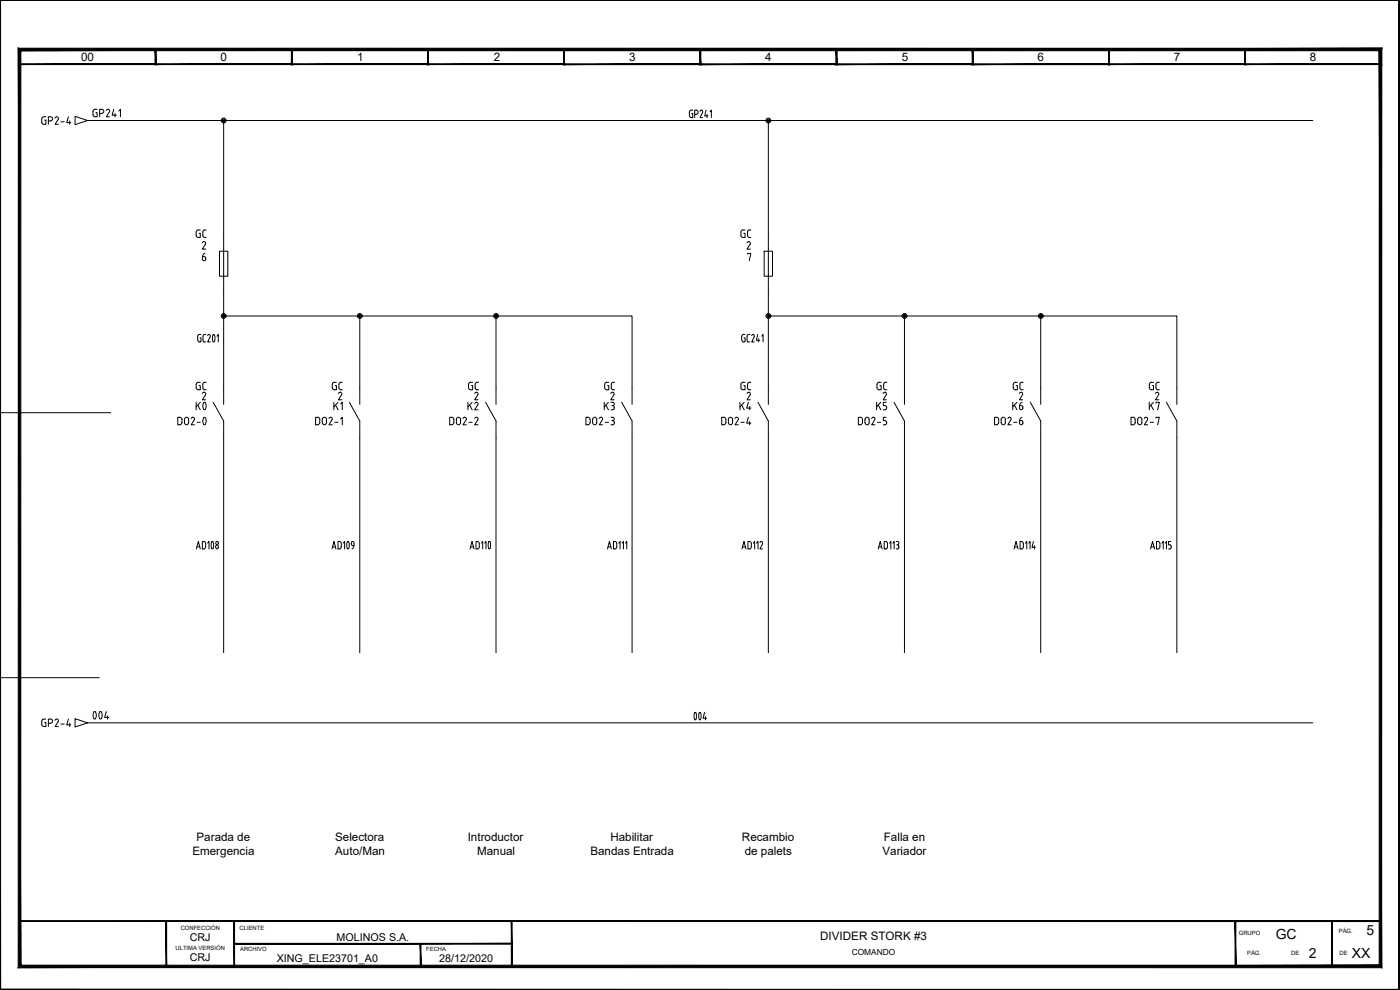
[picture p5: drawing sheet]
<svg xmlns="http://www.w3.org/2000/svg" width="420mm" height="297mm" viewBox="0 0 420 297" stroke-linecap="round" stroke-linejoin="round" font-family="sans-serif">
<g fill="#000" stroke="#000" stroke-width=".3">
<path d="M0 .1h419.9zM0 .1h419.9z"/>
<path d="M5.7 19.4h41.1l-.2-.3zM5.9 19.1h40.7l-40.9 .3zM5.7 14.7v4.7l.2-.3zM5.7 14.7l.2 .3v4.1zM5.7 14.7l.2 .3 40.9-.3zM5.9 15l40.9-.3-.2 .3zM46.8 14.7l-.2 .3 .2 4.4zM46.6 15l.2 4.4-.2-.3z"/>
<path d="M46.6 19.4h41.1l-.2-.3zM46.6 19.4l.2-.3h40.7zM46.6 14.7v4.7l.2-.3zM46.6 14.7l.2 .3v4.1zM46.6 14.7l.2 .3 40.9-.3zM46.8 15l40.9-.3-.2 .3zM87.7 14.7l-.2 .3 .2 4.4zM87.5 15l.2 4.4-.2-.3z"/>
<path d="M87.5 19.4h41.1l-.2-.3zM87.7 19.1h40.7l-40.9 .3zM87.5 14.7v4.7l.2-.3zM87.5 14.7l.2 .3v4.1zM87.5 14.7l.2 .3 40.9-.3zM87.7 15l40.9-.3-.2 .3zM128.6 14.7l-.2 .3 .2 4.4zM128.4 15l.2 4.4-.2-.3z"/>
<path d="M128.3 19.4h41.1l-.2-.3zM128.5 19.1h40.7l-40.9 .3zM128.3 14.7v4.7l.2-.3zM128.3 14.7l.2 .3v4.1zM128.3 14.7l.2 .3 40.9-.3zM128.5 15l40.9-.3-.2 .3zM169.4 14.7l-.2 .3 .2 4.4zM169.2 15l.2 4.4-.2-.3z"/>
<path d="M169.2 19.4h41.1l-.2-.2zM169.2 19.4l.2-.2h40.7zM169.2 14.7v4.7l.2-.2zM169.2 14.7l.2 .3v4.2zM169.2 14.7l.2 .3 40.9-.3zM169.4 15l40.9-.3-.2 .3zM210.3 14.7l-.2 .3 .2 4.4zM210.1 15l.2 4.4-.2-.2z"/>
<path d="M210 19.4h41.2l-.3-.2zM210.3 19.2h40.6l-40.9 .2zM210 14.7v4.7l.3-.2zM210 14.7l.3 .3v4.2zM210 14.7l.3 .3 40.9-.3zM210.3 15l40.9-.3-.3 .3zM251.2 14.7l-.3 .3 .3 4.4zM250.9 15l.3 4.4-.3-.2z"/>
<path d="M250.9 19.4h41.2l-.3-.2zM250.9 19.4l.3-.2h40.6zM250.9 14.7v4.7l.3-.2zM250.9 14.7l.3 .3v4.2zM250.9 14.7l.3 .3 40.9-.3zM251.2 15l40.9-.3-.3 .3zM292.1 14.7l-.3 .3 .3 4.4zM291.8 15l.3 4.4-.3-.2z"/>
<path d="M291.8 19.4h41.1l-.2-.2zM291.8 19.4l.2-.2h40.7zM291.8 14.7v4.7l.2-.2zM291.8 14.7l.2 .3v4.2zM291.8 14.7l.2 .3 40.9-.3zM292 15l40.9-.3-.2 .3zM332.9 14.7l-.2 .3 .2 4.4zM332.7 15l.2 4.4-.2-.2z"/>
<path d="M332.7 19.4h41.1l-.2-.3zM332.9 19.1h40.7l-40.9 .3zM332.7 14.7v4.7l.2-.3zM332.7 14.7l.2 .3v4.1zM332.7 14.7l.2 .3 40.9-.3zM332.9 15l40.9-.3-.2 .3zM373.8 14.7l-.2 .3 .2 4.4zM373.6 15l.2 4.4-.2-.3z"/>
<path d="M373.5 19.4h41.1l-.2-.3zM373.5 19.4l.2-.3h40.7zM373.5 14.7v4.7l.2-.3zM373.5 14.7l.2 .3v4.1zM373.5 14.7l.2 .3 40.9-.3zM373.7 15l40.9-.3-.2 .3zM414.6 14.7l-.2 .3 .2 4.4zM414.4 15l.2 4.4-.2-.3z"/>
<path d="M419.9 .1v296.7zM419.9 .1l.1 296.8zM419.9 .1l.1 296.8z"/>
<path d="M5.8 276.3v.2l408.5-.2zM5.8 276.5l408.5-.2v.2z"/>
<path d="M0 .1v296.9l.2-.2zM0 .1h.2v296.7z"/>
<path d="M5.5 290.3l408.4-.7h-407.7zM5.5 290.3l408.4-.7 .8 .8zM413.9 15.2v274.4l.8 .8zM413.9 15.2l.8-.7v275.9zM6.3 15.2h407.6l.8-.7zM5.5 14.5h409.2l-408.4 .7zM5.5 14.5l.7 275.1 .1-274.4zM5.5 14.5l.7 275.1-.7 .7z"/>
<path d="M49.8 276.4v13.6h.2zM49.8 276.4h.2v13.6z"/>
<path d="M70.2 276.4v13.6h.2zM70.2 276.4h.2v13.6z"/>
<path d="M70.3 283v.3l83.3-.3zM70.3 283.3l83.3-.3v.3z"/>
<path d="M126.1 283.2v6.8h.2zM126.1 283.2h.2v6.8z"/>
<path d="M153.5 276.4v13.7h.2zM153.5 276.4h.2v13.7z"/>
<path d="M370.7 276.4v13.6h.2zM370.7 276.4h.2v13.6z"/>
<path d="M399.7 276.4v13.6h.2zM399.7 276.4h.2v13.6z"/>
<path d="M.2 296.8l419.8 .1zM.2 296.8l419.8 .1-420 .1zM0 297l420-.1zM0 297h420z"/>
</g>
<g fill="none" stroke="#000" stroke-width=".3">
<path d="M0 .1v296.9h420M414.5 19.3v257.1M22.5 34.9l3.8 1.3-3.8 1.2zM26.3 36.2h367.7M29.1 32.8h-.8l-.4 .6 .2 1.5 1 .1v-1.2h-.3M29.9 34h.6M30.5 34a.61 .61 0 0 0 .7-.6 .61 .61 0 0 0-.7-.6h-.6v2.2M31.9 33.2a.5 .5 0 0 1 .7-.4 .5 .5 0 0 1 .2 .7l-.9 1.5h1M34.1 32.8l-.4 1.8h1.2M34.5 34v1M35.6 33.3l.6-.5v2.2M67.1 36.2v80.1"/>
<path d="M206.9 33.7v1M207.6 34h.3v1.3l-.7-.1-.3-.6M207.9 33l-.7 .1-.3 .6M208.5 34.3h.5a.63 .63 0 0 0 .5-.6 .63 .63 0 0 0-.5-.7h-.5v2.3M210.5 33l.3 .3v.5M210.5 33l-.4 .4M210.8 33.8l-.7 1.5h.8M211.9 33l-.4 1.8h1M212.2 34.3v1M213.1 33.5l.4-.5v2.3M230.6 36.2v85.1M60.7 77h.6a.57 .57 0 0 1 .4 .8 .57 .57 0 0 1-.9 .2z"/>
<path d="M61.5 76l-.5 .4-.2 .6M61.6 73.3l-.9 1.4h1M65.9 75.4h2.5v7.5h-2.5zM224.3 76.2v-.2h1l-.4 2.3M225.1 73.3l-.9 1.4h1M229.3 75.4h2.5v7.5h-2.5zM67.1 94.8h122.6v26.5M108 94.8v26.5M148.9 94.8v26.5M230.6 94.8h122.6v26.5M271.4 94.8v26.5M312.3 94.8v26.5"/>
<path d="M59.8 100.4h.5M59.8 100.3l-.2 .1a1.91 1.91 0 0 0 0 2.1l.7 .1v-1.2h-.3M61.4 100.4h.3M61.4 100.3l-.3 .1a2.11 2.11 0 0 0-.1 1.9l.7 .3M62.3 100.7a.43 .43 0 0 1 .7-.3 .43 .43 0 0 1 .1 .7M63.1 101.1l-.8 1.5h.8M63.9 100.5l.1-.1a1.4 1.4 0 0 1 .2 2.2 1.48 1.48 0 0 1-.3-2.1zM65.1 100.9l.4-.5v2.2M223.1 100.4h.5M223.1 100.3l-.2 .1a1.79 1.79 0 0 0 0 2.1l.7 .1v-1.2h-.3M224.6 100.4h.4M224.7 100.3l-.3 .1a2.11 2.11 0 0 0-.1 1.9l.7 .3"/>
<path d="M225.6 100.7a.43 .43 0 0 1 .6-.3 .43 .43 0 0 1 .1 .7M226.3 101.1l-.7 1.5h.8M227.4 100.4l-.4 1.7h1M227.7 101.6v1M228.6 100.9l.4-.5v2.2M0 123.8h33.2M53.9 125.2h-.5v2.3h.5M67.1 126.3v69.5M94.7 125.2h.8l.4 .4v1.4l-.4 .4-.8 .1zM96.7 126.8v-1a.62 .62 0 0 1 .7-.6 .62 .62 0 0 1 .6 .6v1M96.7 126.8a.62 .62 0 0 0 .7 .7 .62 .62 0 0 0 .6-.7M99.6 126l-.9 1.5h1"/>
<path d="M100.5 126.7h1M102.2 125.7l.5-.5v2.3M104.8 120.7l3.2 5.6v69.5M145.7 120.7l3.2 5.6v69.5M186.6 120.7l3.1 5.6v69.5M227.5 120.7l3.1 5.6v69.5M268.3 120.7l3.1 5.6v69.5M309.2 120.7l3.1 5.6v69.5M350.1 120.7l3.1 5.6v69.5M58.9 164.7l.6-2.2 .6 2.2M59.1 164.1h.8M60.7 162.5h.7l.3 .4v1.4l-.5 .4h-.5z"/>
<path d="M62.3 162.9l.4-.4v2.2M63.6 162.5a1.42 1.42 0 0 1 .2 2.2 1.44 1.44 0 0 1-.2-2.2zM64.9 163.5a.55 .55 0 0 1 .6 .6 .55 .55 0 0 1-.6 .5l-.2-.4zM99.6 164.7l.6-2.2 .6 2.2M99.8 164.1h.8M101.4 162.5h.7l.3 .4v1.4l-.5 .4h-.5zM103 162.9l.4-.4v2.2M104.6 162.6l-.1-.1a1.46 1.46 0 0 0-.2 2.2l.3-.1M104.6 162.6l.2 .8-.2 1.2M105.4 162.9v.3M105.5 162.9l.3-.5a1.54 1.54 0 0 1-.2 2.3M105.5 163.2l.1 .4 .6 .1"/>
<path d="M141.1 164.7l.6-2.2 .6 2.2M141.2 164.1h.9M142.9 162.5h.6l.3 .4v1.4l-.5 .4h-.4zM144.5 162.9l.4-.4v2.2M145.5 162.9l.4-.4v2.2M146.8 162.5a1.46 1.46 0 0 1 .2 2.2 1.44 1.44 0 0 1-.2-2.2zM182.3 164.7l.6-2.2 .6 2.2M182.5 164.1h.8M184.1 162.5h.7l.3 .4v1.4l-.5 .4h-.5zM185.7 163l.4-.5v2.2M186.7 163l.4-.5v2.2M187.7 163l.4-.5v2.2"/>
<path d="M222.7 164.7l.6-2.2 .6 2.2M222.8 164.1h.9M224.5 162.5h.7l.2 .4v1.4l-.2 .4h-.7zM226.1 163l.4-.5v2.2M227.1 163l.4-.5v2.2M228.1 162.8a.43 .43 0 0 1 .6-.3 .43 .43 0 0 1 .1 .7l-.7 1.5h.8M263.6 164.7l.6-2.2 .6 2.2M263.7 164.1h.9M265.4 162.5h.6l.3 .4v1.4l-.5 .4h-.4zM267 163l.4-.5v2.2M267.9 163l.5-.5v2.2M269 162.5l.7 .2v.5l-.3 .3"/>
<path d="M269.2 163.5h.2M269.4 163.5l.3 .2v.8l-.7 .2M304.3 164.7l.6-2.2 .6 2.2M304.5 164.1h.9M306.1 162.5h.7l.3 .4v1.4l-.5 .4h-.5zM307.7 163l.4-.5v2.2M308.7 163l.4-.5v2.2M310.1 162.5l-.4 1.7h1M310.4 163.7v1M345.3 164.7l.6-2.2 .6 2.2M345.5 164.1h.8M347.1 162.5h.7l.3 .4v1.4l-.3 .4h-.7z"/>
<path d="M348.7 163l.4-.5v2.2M349.7 163l.4-.5v2.2M350.7 164.7h.4M351.1 163.5l.3 .2 .1 .5-.4 .5M351.4 162.5h-.7v1h.4M0 203.3h29.8M26.3 216.9h367.7M5.8 276.4h44.1v13.6h-44.1z"/>
<circle cx="67.1" cy="36.1" r=".73"/>
<circle cx="67.1" cy="36.1" r=".46"/>
<circle cx="67.1" cy="36.1" r=".22"/>
<circle cx="230.6" cy="36.2" r=".73"/>
<circle cx="230.6" cy="36.2" r=".46"/>
<circle cx="230.6" cy="36.2" r=".22"/>
<circle cx="67.1" cy="94.8" r=".73"/>
<circle cx="67.1" cy="94.8" r=".46"/>
<circle cx="67.1" cy="94.8" r=".22"/>
<circle cx="108" cy="94.8" r=".73"/>
<circle cx="108" cy="94.8" r=".46"/>
<circle cx="108" cy="94.8" r=".22"/>
<circle cx="148.9" cy="94.8" r=".73"/>
<circle cx="148.9" cy="94.8" r=".46"/>
<circle cx="148.9" cy="94.8" r=".22"/>
<circle cx="230.6" cy="94.8" r=".73"/>
<circle cx="230.6" cy="94.8" r=".46"/>
<circle cx="230.6" cy="94.8" r=".22"/>
<circle cx="271.5" cy="94.8" r=".73"/>
<circle cx="271.5" cy="94.8" r=".46"/>
<circle cx="271.5" cy="94.8" r=".22"/>
<circle cx="312.3" cy="94.8" r=".73"/>
<circle cx="312.3" cy="94.8" r=".46"/>
<circle cx="312.3" cy="94.8" r=".22"/>
<circle cx="65.1" cy="162.9" r=".45"/>
</g>
<g font-size="7.9">
<text x="56.4" y="125.2">K0</text>
<text x="23.6" y="218">004</text>
</g>
<text font-size="6.6" x="203.9" y="217.7">004</text>
<g font-size="5.7">
<text x="302.7" y="124.2">K6</text>
<text x="133.7" y="128.8">DO2-2</text>
<text x="174.6" y="128.8">DO2-3</text>
<text x="215.2" y="128.8">DO2-4</text>
<text x="256.1" y="128.8">DO2-5</text>
<text x="297" y="128.8">DO2-6</text>
<text x="338" y="128.8">DO2-7</text>
</g>
<g font-size="5.3">
<text x="11.3" y="38.5">GP2-4</text>
<text x="57.5" y="72.3">GC</text>
<text x="221.2" y="72.3">GC</text>
<text x="57.5" y="118.2">GC</text>
<text x="98.4" y="118.2">GC</text>
<text x="139.3" y="118.2">GC</text>
<text x="180.3" y="118.2">GC</text>
<text x="221.2" y="118.2">GC</text>
<text x="262.1" y="118.2">GC</text>
<text x="302.7" y="118.2">GC</text>
<text x="343.6" y="118.2">GC</text>
<text x="99.1" y="124.2">K1</text>
<text x="139.3" y="124.2">K2</text>
<text x="180.3" y="124.2">K3</text>
<text x="220.8" y="124.2">K4</text>
<text x="261.8" y="124.2">K5</text>
<text x="343.6" y="124.2">K7</text>
<text x="11.3" y="219.1">GP2-4</text>
</g>
<g font-size="4.2">
<text x="382.9" y="281.6">GC</text>
<text x="410.1" y="280.7">5</text>
<text x="392.8" y="287.5">2</text>
<text x="405.7" y="287.5">XX</text>
</g>
<g font-size="3.5">
<text x="24.3" y="18.4">00</text>
<text x="66.2" y="18.4">0</text>
<text x="107.2" y="18.4">1</text>
<text x="148.2" y="18.4">2</text>
<text x="188.8" y="18.4">3</text>
<text x="229.7" y="18.4">4</text>
<text x="270.6" y="18.4">5</text>
<text x="311.4" y="18.4">6</text>
<text x="352.3" y="18.4">7</text>
<text x="393.1" y="18.4">8</text>
<text x="57.7" y="256.5">Emergencia</text>
<text x="59" y="252.3">Parada de</text>
<text x="100.6" y="252.4">Selectora</text>
<text x="100.6" y="256.6">Auto/Man</text>
<text x="140.4" y="252.4">Introductor</text>
<text x="143.2" y="256.5">Manual</text>
<text x="177.2" y="256.5">Bandas Entrada</text>
<text x="183.2" y="252.4">Habilitar</text>
<text x="222.7" y="252.4">Recambio</text>
<text x="223.5" y="256.5">de palets</text>
<text x="264.9" y="256.5">Variador</text>
<text x="265.3" y="252.4">Falla en</text>
<text x="246.2" y="282.1">DIVIDER STORK #3</text>
</g>
<g font-size="3.2">
<text x="57" y="282.3">CRJ</text>
<text x="101" y="282.3">MOLINOS S.A.</text>
<text x="57" y="288.3">CRJ</text>
<text x="83" y="288.6">XING_ELE23701_A0</text>
<text x="131.8" y="288.6">28/12/2020</text>
</g>
<text font-size="2.5" x="255.6" y="286.6">COMANDO</text>
<g font-size="1.8">
<text x="54.2" y="279">CONFECCIÓN</text>
<text x="71.9" y="279">CLIENTE</text>
<text x="371.8" y="280.6">GRUPO</text>
<text x="401.8" y="279.8">PÁG.</text>
<text x="52.7" y="285">ULTIMA VERSIÓN</text>
<text x="72.1" y="285.3">ARCHIVO</text>
<text x="127.9" y="285.3">FECHA</text>
<text x="374.3" y="286.6">PÁG.</text>
<text x="387.5" y="286.6">DE</text>
<text x="402" y="286.6">DE</text>
</g>
</svg>
